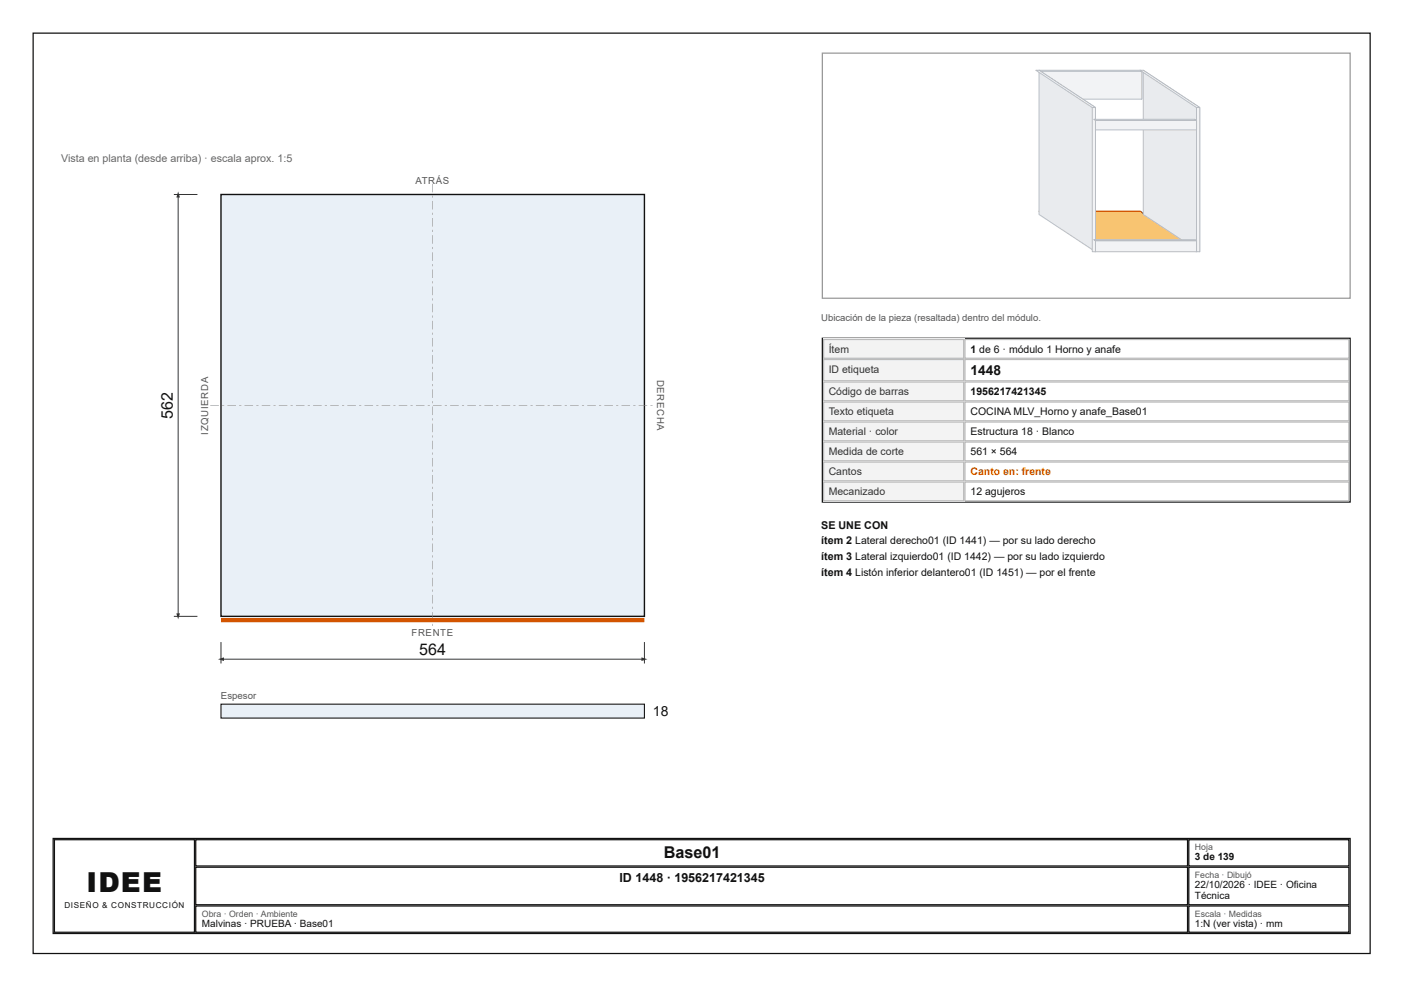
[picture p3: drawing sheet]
<svg xmlns="http://www.w3.org/2000/svg" width="297mm" height="210mm" viewBox="0 0 297 210" stroke-linecap="round" stroke-linejoin="round" font-family="sans-serif">
<path d="M7 7h282.9v194.7h-282.9z" fill="none" stroke="#111" stroke-width=".26"/>
<path d="M46.7 41.2h89.6v89.2h-89.6z" fill="#e9f0f7"/>
<path d="M46.7 41.2h89.6v89.2h-89.6z" fill="none" stroke="#111" stroke-width=".29"/>
<g fill="#888">
<path d="M91.5 38.9h.1v1.8h-.1zM91.5 41.4h.1v.4h-.1zM91.5 42.5h.1v1.8h-.1zM91.5 45h.1v.5h-.1zM91.5 46.1h.1v1.8h-.1zM91.5 48.6h.1v.5h-.1zM91.5 49.8h.1v1.8h-.1zM91.5 52.3h.1v.4h-.1zM91.5 53.4h.1v1.8h-.1zM91.5 55.9h.1v.4h-.1zM91.5 57h.1v1.8h-.1zM91.5 59.5h.1v.5h-.1zM91.5 60.6h.1v1.8h-.1zM91.5 63.1h.1v.5h-.1zM91.5 64.3h.1v1.8h-.1zM91.5 66.8h.1v.4h-.1zM91.5 67.9h.1v1.8h-.1zM91.5 70.4h.1v.4h-.1zM91.5 71.5h.1v1.8h-.1zM91.5 74h.1v.5h-.1zM91.5 75.1h.1v1.8h-.1zM91.5 77.6h.1v.5h-.1zM91.5 78.8h.1v1.8h-.1zM91.5 81.2h.1v.5h-.1zM91.5 82.4h.1v1.8h-.1zM91.5 84.9h.1v.4h-.1zM91.5 86h.1v1.8h-.1zM91.5 88.5h.1v.5h-.1zM91.5 89.6h.1v1.8h-.1zM91.5 92.1h.1v.5h-.1zM91.5 93.3h.1v1.8h-.1zM91.5 95.7h.1v.5h-.1zM91.5 96.9h.1v1.8h-.1zM91.5 99.4h.1v.4h-.1zM91.5 100.5h.1v1.8h-.1zM91.5 103h.1v.5h-.1zM91.5 104.1h.1v1.8h-.1zM91.5 106.6h.1v.5h-.1zM91.5 107.8h.1v1.8h-.1zM91.5 110.2h.1v.5h-.1zM91.5 111.4h.1v1.8h-.1zM91.5 113.9h.1v.4h-.1zM91.5 115h.1v1.8h-.1zM91.5 117.5h.1v.5h-.1zM91.5 118.6h.1v1.8h-.1zM91.5 121.1h.1v.5h-.1zM91.5 122.3h.1v1.8h-.1zM91.5 124.7h.1v.5h-.1zM91.5 125.9h.1v1.8h-.1zM91.5 128.4h.1v.4h-.1zM91.5 129.5h.1v1.8h-.1zM91.5 132h.1v.4h-.1z"/>
<path d="M44.5 85.7h1.8v.1h-1.8zM47 85.7h.4v.1h-.4zM48.1 85.7h1.8v.1h-1.8zM50.6 85.7h.5v.1h-.5zM51.7 85.7h1.8v.1h-1.8zM54.2 85.7h.5v.1h-.5zM55.4 85.7h1.8v.1h-1.8zM57.8 85.7h.5v.1h-.5zM59 85.7h1.8v.1h-1.8zM61.5 85.7h.4v.1h-.4zM62.6 85.7h1.8v.1h-1.8zM65.1 85.7h.5v.1h-.5zM66.2 85.7h1.8v.1h-1.8zM68.7 85.7h.5v.1h-.5zM69.9 85.7h1.8v.1h-1.8zM72.3 85.7h.5v.1h-.5zM73.5 85.7h1.8v.1h-1.8zM76 85.7h.4v.1h-.4zM77.1 85.7h1.8v.1h-1.8zM79.6 85.7h.5v.1h-.5zM80.7 85.7h1.8v.1h-1.8zM83.2 85.7h.5v.1h-.5zM84.4 85.7h1.8v.1h-1.8zM86.8 85.7h.5v.1h-.5zM88 85.7h1.8v.1h-1.8zM90.5 85.7h.4v.1h-.4zM91.6 85.7h1.8v.1h-1.8zM94.1 85.7h.5v.1h-.5zM95.2 85.7h1.8v.1h-1.8zM97.7 85.7h.5v.1h-.5zM98.9 85.7h1.8v.1h-1.8zM101.3 85.7h.5v.1h-.5zM102.5 85.7h1.8v.1h-1.8zM105 85.7h.4v.1h-.4zM106.1 85.7h1.8v.1h-1.8zM108.6 85.7h.4v.1h-.4zM109.7 85.7h1.8v.1h-1.8zM112.2 85.7h.5v.1h-.5zM113.4 85.7h1.8v.1h-1.8zM115.8 85.7h.5v.1h-.5zM117 85.7h1.8v.1h-1.8zM119.5 85.7h.4v.1h-.4zM120.6 85.7h1.8v.1h-1.8zM123.1 85.7h.4v.1h-.4zM124.2 85.7h1.8v.1h-1.8zM126.7 85.7h.5v.1h-.5zM127.9 85.7h1.8v.1h-1.8zM130.3 85.7h.5v.1h-.5zM131.5 85.7h1.8v.1h-1.8zM134 85.7h.4v.1h-.4zM135.1 85.7h1.8v.1h-1.8zM137.6 85.7h.4v.1h-.4z"/>
</g>
<path d="M46.7 131.2h89.6" fill="none" stroke="#d35400" stroke-width=".91" stroke-linecap="butt"/>
<path d="M46.7 135.8v4.6M46.7 139.5h89.6M136.3 135.8v4.6" fill="none" stroke="#333" stroke-width=".21"/>
<g fill="#333">
<path d="M46.1 139.5l1.3-.4v.8z"/>
<path d="M135.7 139.1l1.3 .4-1.3 .4z"/>
</g>
<path d="M36.8 41.2h5M37.7 41.2v89.2M36.8 130.4h5" fill="none" stroke="#333" stroke-width=".21"/>
<g fill="#333">
<path d="M37.7 40.5l.4 1.3h-.8z"/>
<path d="M37.3 129.8h.8l-.4 1.2z"/>
</g>
<path d="M46.7 149h89.6v2.9h-89.6z" fill="#e9f0f7"/>
<path d="M46.7 149h89.6v2.9h-89.6z" fill="none" stroke="#111" stroke-width=".23"/>
<path d="M174 11.2h111.6v51.9h-111.6z" fill="none" stroke="#999" stroke-width=".26"/>
<path d="M241.4 14.9v6.1" fill="none" stroke="#e9ebee" stroke-width=".37"/>
<path d="M219.8 14.9h21.4l.3 .2h-21.3zM241.2 14.9l.3 .2v5.9l-.3-.3z" fill="none" stroke="#b8bec7" stroke-width=".21"/>
<path d="M219.8 15h21.7" fill="none" stroke="#f7f8f9" stroke-width=".24"/>
<path d="M220.2 15.1h21.3v5.9h-21.3z" fill="#f2f3f5"/>
<path d="M220.2 15.1h21.3v5.9h-21.3z" fill="none" stroke="#b8bec7" stroke-width=".21"/>
<path d="M241.2 44.7l11.5 7.6v.7l-11.5-7.6z" fill="#e59866"/>
<path d="M241.2 44.7l11.5 7.6v.7l-11.5-7.6z" fill="none" stroke="#a04000" stroke-width=".21"/>
<path d="M219.8 44.7h21.4l11.5 7.6h-21.3z" fill="#f8c471"/>
<path d="M219.8 44.7h21.4l11.5 7.6h-21.3z" fill="none" stroke="#a04000" stroke-width=".21"/>
<path d="M231.4 52.3h21.3v.7h-21.3z" fill="#f5b041"/>
<path d="M231.4 52.3h21.3v.7h-21.3z" fill="none" stroke="#a04000" stroke-width=".21"/>
<path d="M219.8 14.9l11.9 7.8v30.6l-11.9-7.9z" fill="#e9ebee"/>
<path d="M219.8 14.9l11.9 7.8v30.6l-11.9-7.9z" fill="none" stroke="#b8bec7" stroke-width=".21"/>
<path d="M219.1 14.9h.7l11.9 7.8h-.6z" fill="#f7f8f9"/>
<path d="M219.1 14.9h.7l11.9 7.8h-.6z" fill="none" stroke="#b8bec7" stroke-width=".21"/>
<path d="M231.1 22.7h.6v30.6h-.6z" fill="#f2f3f5"/>
<path d="M231.1 22.7h.6v30.6h-.6z" fill="none" stroke="#b8bec7" stroke-width=".21"/>
<path d="M241.9 14.9l11.9 7.8v30.6l-11.9-7.9z" fill="#e9ebee"/>
<path d="M241.9 14.9l11.9 7.8v30.6l-11.9-7.9z" fill="none" stroke="#b8bec7" stroke-width=".21"/>
<path d="M241.2 14.9h.7l11.9 7.8h-.7z" fill="#f7f8f9"/>
<path d="M241.2 14.9h.7l11.9 7.8h-.7z" fill="none" stroke="#b8bec7" stroke-width=".21"/>
<path d="M253.1 22.7h.7v30.6h-.7z" fill="#f2f3f5"/>
<path d="M253.1 22.7h.7v30.6h-.7zM231.4 50.7h21.3l.4 .3h-21.4zM252.7 50.7l.4 .3v2.3l-.4-.3z" fill="none" stroke="#b8bec7" stroke-width=".21"/>
<path d="M252.9 50.7v2.6" fill="none" stroke="#e9ebee" stroke-width=".37"/>
<path d="M231.4 50.8h21.7" fill="none" stroke="#f7f8f9" stroke-width=".24"/>
<path d="M231.7 51h21.4v2.3h-21.4z" fill="#f2f3f5"/>
<path d="M231.4 25.2h21.3l.4 .3h-21.4zM252.7 25.2l.4 .3v2l-.4-.3zM231.7 51h21.4v2.3h-21.4z" fill="none" stroke="#b8bec7" stroke-width=".21"/>
<path d="M252.9 25.2v2.3" fill="none" stroke="#e9ebee" stroke-width=".37"/>
<path d="M231.4 25.4h21.7" fill="none" stroke="#f7f8f9" stroke-width=".24"/>
<path d="M231.7 25.5h21.4v2h-21.4z" fill="#f2f3f5"/>
<path d="M231.7 25.5h21.4v2h-21.4z" fill="none" stroke="#b8bec7" stroke-width=".21"/>
<path d="M174 71.6h111.6v34.6h-111.6z" fill="none" stroke="#111" stroke-width=".26"/>
<path d="M174.1 71.7h29.9v4.2h-29.9z" fill="#f3f3f3"/>
<path d="M174.2 71.8h29.7v4h-29.7zM204.1 71.8h81.3v4h-81.3z" fill="none" stroke="#bbb" stroke-width=".26"/>
<path d="M174.1 75.9h29.9v4.8h-29.9z" fill="#f3f3f3"/>
<path d="M174.2 76.1h29.7v4.5h-29.7zM204.1 76.1h81.3v4.5h-81.3z" fill="none" stroke="#bbb" stroke-width=".26"/>
<path d="M174.1 80.7h29.9v4.2h-29.9z" fill="#f3f3f3"/>
<path d="M174.2 80.8h29.7v4h-29.7zM204.1 80.8h81.3v4h-81.3z" fill="none" stroke="#bbb" stroke-width=".26"/>
<path d="M174.1 84.9h29.9v4.3h-29.9z" fill="#f3f3f3"/>
<path d="M174.2 85.1h29.7v3.9h-29.7zM204.1 85.1h81.3v3.9h-81.3z" fill="none" stroke="#bbb" stroke-width=".26"/>
<path d="M174.1 89.2h29.9v4.2h-29.9z" fill="#f3f3f3"/>
<path d="M174.2 89.3h29.7v4h-29.7zM204.1 89.3h81.3v4h-81.3z" fill="none" stroke="#bbb" stroke-width=".26"/>
<path d="M174.1 93.4h29.9v4.2h-29.9z" fill="#f3f3f3"/>
<path d="M174.2 93.5h29.7v4h-29.7zM204.1 93.5h81.3v4h-81.3z" fill="none" stroke="#bbb" stroke-width=".26"/>
<path d="M174.1 97.6h29.9v4.3h-29.9z" fill="#f3f3f3"/>
<path d="M174.2 97.8h29.7v3.9h-29.7zM204.1 97.8h81.3v3.9h-81.3z" fill="none" stroke="#bbb" stroke-width=".26"/>
<path d="M174.1 101.9h29.9v4.2h-29.9z" fill="#f3f3f3"/>
<path d="M174.2 102h29.7v4h-29.7zM204.1 102h81.3v4h-81.3z" fill="none" stroke="#bbb" stroke-width=".26"/>
<path d="M11.2 177.4h274.4v20.1h-274.4zM11.5 177.7h29.6v19.5h-29.6zM41.4 177.7h209.8v5.5h-209.8zM251.5 177.7h33.9v5.5h-33.9zM41.4 183.5h209.8v7.9h-209.8zM41.4 191.7h209.8v5.5h-209.8zM251.5 183.5h33.9v7.9h-33.9zM251.5 191.7h33.9v5.5h-33.9z" fill="none" stroke="#111" stroke-width=".26"/>
<text font-size="5.8" fill="#111" x="18.3" y="188.6">IDEE</text>
<g font-size="3.4" fill="#111">
<text x="36.6" y="88.6" transform="rotate(-90 36.6 88.6)">562</text>
<text x="88.7" y="138.6">564</text>
<text x="140.4" y="181.5">Base01</text>
</g>
<g font-size="2.9" fill="#111">
<text x="205.3" y="79.4">1448</text>
<text x="138.1" y="151.6">18</text>
</g>
<text font-size="2.6" fill="#111" x="131.1" y="186.5">ID 1448 · 1956217421345</text>
<text font-size="2.3" fill="#666" x="12.9" y="34.4">Vista en planta (desde arriba) · escala aprox. 1:5</text>
<g font-size="2.3" fill="#111">
<text x="173.7" y="111.9">SE UNE CON</text>
<text x="173.7" y="115.1">ítem 2 Lateral derecho01 (ID 1441) — por su lado derecho</text>
<text x="173.7" y="118.5">ítem 3 Lateral izquierdo01 (ID 1442) — por su lado izquierdo</text>
<text x="173.7" y="122">ítem 4 Listón inferior delantero01 (ID 1451) — por el frente</text>
</g>
<g font-size="2.2" fill="#333">
<text x="175.3" y="74.6">Ítem</text>
<text x="175.3" y="78.8">ID etiqueta</text>
<text x="175.3" y="83.6">Código de barras</text>
<text x="175.3" y="87.8">Texto etiqueta</text>
<text x="175.3" y="92.1">Material · color</text>
<text x="175.3" y="96.3">Medida de corte</text>
<text x="175.3" y="100.5">Cantos</text>
<text x="175.3" y="104.8">Mecanizado</text>
</g>
<g font-size="2.2" fill="#111">
<text x="205.3" y="74.6">1 de 6 · módulo 1 Horno y anafe</text>
<text x="205.3" y="83.6">1956217421345</text>
<text x="205.3" y="87.8">COCINA MLV_Horno y anafe_Base01</text>
<text x="205.3" y="92.1">Estructura 18 · Blanco</text>
<text x="205.3" y="96.3">561 × 564</text>
<text x="205.3" y="104.8">12 agujeros</text>
</g>
<text font-size="2.2" fill="#d35400" x="205.3" y="100.5">Canto en: frente</text>
<g font-size="2.1" fill="#111">
<text x="252.8" y="182">3 de 139</text>
<text x="252.8" y="187.9">22/10/2026 · IDEE · Oficina</text>
<text x="252.8" y="190.2">Técnica</text>
<text x="42.7" y="196.1">Malvinas · PRUEBA · Base01</text>
<text x="252.8" y="196.1">1:N (ver vista) · mm</text>
</g>
<g font-size="2" fill="#555">
<text x="87.9" y="38.9">ATRÁS</text>
<text x="173.7" y="68">Ubicación de la pieza (resaltada) dentro del módulo.</text>
<text x="139" y="80.3" transform="rotate(90 139 80.3)">DERECHA</text>
<text x="44" y="91.9" transform="rotate(-90 44 91.9)">IZQUIERDA</text>
<text x="87.1" y="134.5">FRENTE</text>
<text x="46.7" y="147.9">Espesor</text>
</g>
<g font-size="1.9" fill="#555">
<text x="252.8" y="179.9">Hoja</text>
<text x="252.8" y="185.7">Fecha · Dibujó</text>
<text x="42.7" y="193.9">Obra · Orden · Ambiente</text>
<text x="252.8" y="193.9">Escala · Medidas</text>
</g>
<text font-size="1.7" fill="#111" x="13.6" y="192.1">DISEÑO &amp; CONSTRUCCIÓN</text>
</svg>
